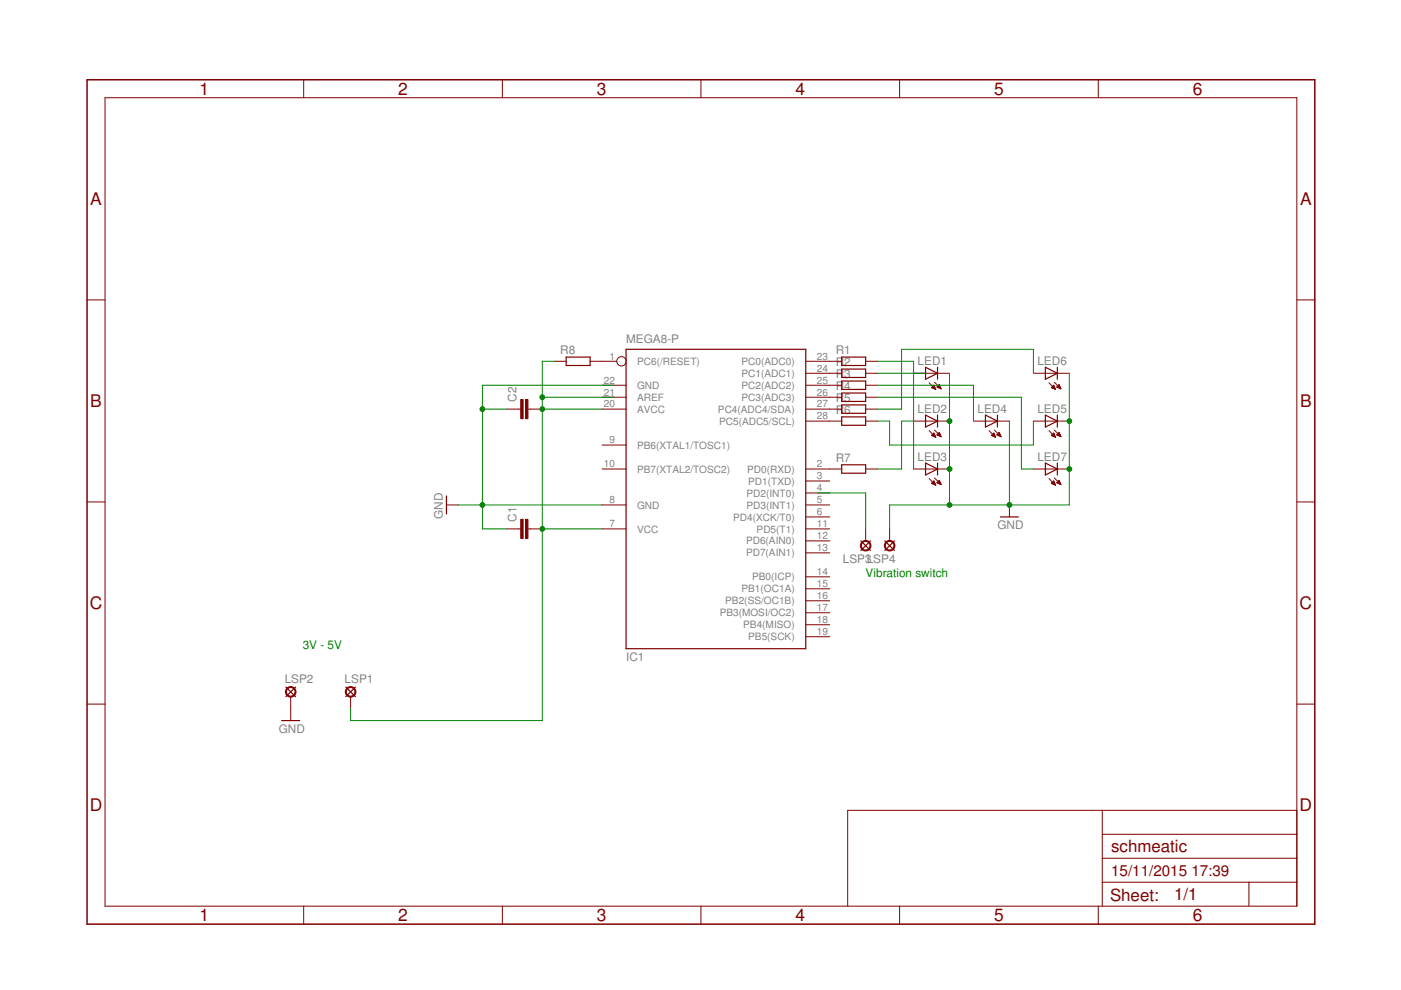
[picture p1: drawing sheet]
<svg xmlns="http://www.w3.org/2000/svg" width="297mm" height="210mm" viewBox="0 0 297 210" stroke-linecap="round" stroke-linejoin="round" font-family="sans-serif">
<g fill="none" stroke="#800000" stroke-width=".25">
<path d="M120 75.7h5.1v1.8h-5.1zM132.7 74.1h38.1v63.4h-38.1zM178.5 75.7h5v1.8h-5zM178.5 78.3h5v1.7h-5zM196.2 77.9l2.6 1.2-2.6 1.3zM198.8 77.9v2.5M221.6 77.9l2.6 1.2-2.6 1.3zM224.2 77.9v2.5M178.5 80.8h5v1.8h-5zM178.5 83.3h5v1.8h-5zM178.5 85.9h5v1.7h-5zM178.5 88.4h5v1.8h-5z"/>
<path d="M178.5 98.6h5v1.7h-5zM196.2 88l2.6 1.3-2.6 1.3zM196.2 98.2l2.6 1.2-2.6 1.3zM198.8 88v2.6M198.8 98.2v2.5M208.9 88l2.6 1.3-2.6 1.3zM211.5 88v2.6M221.6 88l2.6 1.3-2.6 1.3zM221.6 98.2l2.6 1.2-2.6 1.3zM224.2 88v2.6M224.2 98.2v2.5M94.7 105.2v3.8"/>
<path d="M182.5 114.7l2.1 2M184.6 114.7l-2.1 2M187.6 114.7l2 2M189.6 114.7l-2 2M212.1 109.6h3.8M59.7 152.8h3.8M60.6 145.7l2.1 2M62.7 145.7l-2.1 2M73.3 145.7l2.1 2M75.4 145.7l-2.1 2"/>
</g>
<g fill="none" stroke="#800000" stroke-width=".21">
<path d="M64.4 16.9v3.8M106.5 16.9v3.8M148.6 16.9v3.8M190.7 16.9v3.8M232.9 16.9v3.8M22.3 20.7h252.7v171.4h-252.7zM18.5 63.6h3.8M117.5 76.6h2.5M125.1 76.6h5.7M170.8 79.1h7.7M170.8 76.6h7.7M183.5 79.1h2.6"/>
<path d="M183.5 76.6h2.6M193.7 79.1h7.6M219.1 79.1h7.6M275 63.6h3.8M107.4 86.7h3M111.9 86.7h3.1M127.7 99.4h5M127.7 94.4h5M127.7 81.7h5M127.7 84.2h5M127.7 86.7h5M170.8 99.4h7.7"/>
<path d="M170.8 81.7h7.7M170.8 84.2h7.7M170.8 86.7h7.7M170.8 89.3h7.7M183.5 99.4h2.6M183.5 81.7h2.6M183.5 84.2h2.6M183.5 86.7h2.6M183.5 89.3h2.6M193.7 99.4h7.6M193.7 89.3h7.6M197 81.2l1.4 1.4"/>
<path d="M197 91.3l1.4 1.4M197.5 82.2l.5-.5 .4 .9zM197.5 92.3l.9 .4M197.5 92.3l.5-.5 .4 .9M197.5 92.4h.7M197.6 82.2h.6M197.6 82.1h.6M197.6 92.2h.6M197.7 82h.4M197.7 92.1h.4M197.8 92.5h.5M197.8 82.3h.5"/>
<path d="M197.8 81.9h.3M197.9 92h.2M198 81.7h.1M198 91.9h.1M198.1 92.6h.2M198.1 81l1.4 1.4M198.1 82.4h.3M198.1 91.2l1.4 1.4M198.4 92.7h.1M198.6 82.1l.6-.5 .3 .8zM198.6 92.2l.9 .4M198.6 92.2l.6-.5 .3 .9"/>
<path d="M198.7 92.2h.7M198.7 82.1h.7M198.7 82h.6M198.8 92.1h.5M198.9 81.9h.4M198.9 92h.4M198.9 92.4h.5M199 81.7h.2M199 91.9h.2M199 82.2h.4M199.1 81.6h.1M199.1 91.7h.1"/>
<path d="M199.2 92.5h.3M199.3 82.3h.2M199.5 92.6h.1M206.4 89.3h7.6M209.7 91.3l1.4 1.4M210.2 92.4h.7M210.2 92.3l.9 .4M210.2 92.3l.5-.5 .4 .9M210.3 92.2h.6M210.4 92.1h.4M210.5 92.5h.5M210.6 92h.2"/>
<path d="M210.7 91.9h.1M210.8 92.6h.2M210.8 91.2l1.4 1.4M211.1 92.7h.1M211.3 92.2l.6-.5 .3 .9zM211.4 92.2h.7M211.5 92.1h.5M211.6 92h.4M211.6 92.4h.5M211.7 91.9h.2M211.8 91.7h.1M211.9 92.5h.3"/>
<path d="M212.2 92.6h.1M219.1 99.4h7.6M219.1 89.3h7.6M222.4 91.3l1.4 1.4M222.4 81.2l1.4 1.4M222.9 92.4h.7M222.9 92.3l.9 .4M222.9 92.3l.5-.5 .4 .9M222.9 82.2l.5-.5 .4 .9zM223 82.2h.6M223 82.1h.6M223 92.2h.6"/>
<path d="M223.1 82h.4M223.1 92.1h.4M223.2 92.5h.5M223.2 81.9h.3M223.2 82.3h.5M223.3 92h.2M223.4 81.7h.1M223.4 91.9h.1M223.5 92.6h.2M223.5 82.4h.2M223.5 91.2l1.4 1.4M223.5 81l1.4 1.4"/>
<path d="M223.8 92.7h.1M224 92.2l.9 .4M224 92.2l.6-.5 .3 .9M224.1 92.2h.7M224.1 82.1h.7M224.1 82h.6M224.2 92.1h.5M224.2 81.9h.5M224.3 92h.4M224.3 92.4h.5M224.4 81.7h.2M224.4 91.9h.2"/>
<path d="M224.4 82.2h.4M224.5 81.6h.1M224.5 91.7h.1M224.6 81.6l-.6 .5 .9 .3M224.6 81.6l.3 .8M224.6 92.5h.3M224.7 82.3h.2M224.9 92.6h.1M18.5 106.4h3.8M94.7 107.1h2.5M107.4 112.1h3M111.9 112.1h3.1"/>
<path d="M127.7 107.1h5M127.7 112.1h5M170.8 107.1h5.1M170.8 112.1h5.1M170.8 117.2h5.1M170.8 114.7h5.1M170.8 109.6h5.1M170.8 104.5h5.1M170.8 102h5.1M183.5 112.1v2.6M188.6 112.1v2.6M197 101.5l1.4 1.4"/>
<path d="M197.5 102.5h.7M197.7 102.4h.5M197.7 102.6h.6M197.8 102.2h.3M197.9 102.1h.2M198 102h.1M198 102l-.5 .5 .9 .4M198 102l.4 .9M198 102.7h.3M198.1 101.3l1.4 1.4M198.3 102.8h.1M198.6 102.4l.9 .3"/>
<path d="M198.7 102.4h.7M198.8 102.2h.5M198.9 102.5h.5M198.9 102.1h.4M199 102h.2M199.1 101.9h.1M199.2 101.9l-.6 .5M199.2 101.9l.3 .8M199.2 102.6h.3M199.5 102.7h.1M214 107.1v2.5M222.4 101.5l1.4 1.4"/>
<path d="M222.9 102.5h.7M223 102.4h.6M223.1 102.6h.6M223.2 102.2h.3M223.3 102.1h.2M223.4 102h.1M223.4 102.7h.3M223.4 102l-.5 .5 .9 .4M223.4 102l.4 .9M223.5 101.3l1.4 1.4M223.7 102.8h.1M224 102.4h.8"/>
<path d="M224 102.4l.9 .3M224.2 102.2h.5M224.3 102.5h.5M224.3 102.1h.4M224.4 102h.2M224.5 101.9h.1M224.6 101.9l-.6 .5M224.6 101.9l.3 .8M224.6 102.6h.3M224.9 102.7h.1M275 106.4h3.8M170.8 135h5.1"/>
<path d="M170.8 132.5h5.1M170.8 129.9h5.1M170.8 127.4h5.1M170.8 124.8h5.1M170.8 122.3h5.1M18.5 149.3h3.8M61.6 147.7v5.1M74.3 147.7v2.5M275 149.3h3.8M233.7 171.8v20.3M233.7 176.9h41.3M275 171.8h-95.3v20.3"/>
<path d="M64.4 192.1v3.8M106.5 192.1v3.8M148.6 192.1v3.8M190.7 192.1v3.8M232.9 192.1v3.8M233.7 187h41.3M233.7 182h41.3M264.8 187v5.1"/>
<circle cx="131.8" cy="76.6" r=".99"/>
</g>
<g fill="none" stroke="#800000" stroke-width=".42">
<circle cx="183.5" cy="115.7" r="1.02"/>
<circle cx="188.6" cy="115.7" r="1.02"/>
<circle cx="61.6" cy="146.7" r="1.02"/>
<circle cx="74.3" cy="146.7" r="1.02"/>
</g>
<path d="M18.5 16.9h260.3v179h-260.3z" fill="none" stroke="#800000" stroke-width=".32"/>
<g fill="#800000" stroke="#800000" stroke-width=".21">
<path d="M110.4 110.1h.5v4.1h-.5z"/>
<path d="M111.4 110.1h.5v4.1h-.5z"/>
<path d="M110.4 84.7h.5v4.1h-.5z"/>
<path d="M111.4 84.7h.5v4.1h-.5z"/>
</g>
<g fill="none" stroke="#008000" stroke-width=".21">
<path d="M117.5 76.6h-2.5v76.2h-40.7v-2.6M186.1 76.6h7.6v22.8M186.1 79.1h10.1M201.3 79.1v28M219.1 79.1v-5h-27.9v12.6h-5.1M226.7 79.1v28h-38.1v5M102.3 86.7h5.1M115 86.7h12.7M115 84.2h15.2M130.2 81.7h-27.9v30.4h5.1M186.1 89.3h2.5v5.1h30.5v-5.1M186.1 81.7h20.3v7.6"/>
<path d="M186.1 84.2h30.5v15.2h2.5M193.7 89.3h-2.5v10.1h-5.1M214 89.3v17.8M97.2 107.1h30.5M115 112.1h12.7M173.4 104.5h10.1v7.6"/>
</g>
<g fill="#008000" stroke="#008000" stroke-width=".21">
<circle cx="201.3" cy="89.3" r=".51"/>
<circle cx="201.3" cy="99.4" r=".51"/>
<circle cx="226.7" cy="89.3" r=".51"/>
<circle cx="226.7" cy="99.4" r=".51"/>
<circle cx="214" cy="107.1" r=".51"/>
<circle cx="201.3" cy="107.1" r=".51"/>
<circle cx="102.3" cy="107.1" r=".51"/>
<circle cx="102.3" cy="86.7" r=".51"/>
<circle cx="115" cy="112.1" r=".51"/>
<circle cx="115" cy="86.7" r=".51"/>
<circle cx="115" cy="84.2" r=".51"/>
</g>
<g font-size="3.7" fill="#800000">
<text x="42.3" y="20.1">1</text>
<text x="84.4" y="20.1">2</text>
<text x="126.5" y="20.1">3</text>
<text x="168.7" y="20.1">4</text>
<text x="210.8" y="20.1">5</text>
<text x="252.9" y="20.1">6</text>
<text x="19.1" y="43.4">A</text>
<text x="275.6" y="43.4">A</text>
<text x="19.1" y="86.3">B</text>
<text x="275.6" y="86.3">B</text>
<text x="19" y="129.1">C</text>
<text x="275.5" y="129.1">C</text>
<text x="19" y="172">D</text>
<text x="275.5" y="172">D</text>
<text x="42.3" y="195.3">1</text>
<text x="84.4" y="195.3">2</text>
<text x="126.5" y="195.3">3</text>
<text x="168.7" y="195.3">4</text>
<text x="210.8" y="195.3">5</text>
<text x="252.9" y="195.3">6</text>
</g>
<g font-size="3.6" fill="#800000">
<text x="235.6" y="180.7">schmeatic</text>
<text x="235.3" y="191">Sheet:</text>
<text x="248.9" y="190.9">1/1</text>
</g>
<g font-size="3.2" fill="#800000">
<text x="235.6" y="185.8">15/11/2015</text>
<text x="252.6" y="185.8">17:39</text>
</g>
<g font-size="2.5" fill="#808080">
<text x="118.8" y="75.1">R8</text>
<text x="132.7" y="72.8">MEGA8-P</text>
<text x="177.2" y="75.1">R1</text>
<text x="177.2" y="77.6">R2</text>
<text x="194.6" y="77.4">LED1</text>
<text x="220" y="77.4">LED6</text>
<text x="177.2" y="80.2">R3</text>
<text x="177.2" y="82.7">R4</text>
<text x="109.5" y="85.2" transform="rotate(-90 109.5 85.2)">C2</text>
<text x="177.2" y="85.3">R5</text>
<text x="177.2" y="87.8">R6</text>
<text x="194.6" y="87.5">LED2</text>
<text x="207.3" y="87.5">LED4</text>
<text x="220" y="87.5">LED5</text>
<text x="177.2" y="97.9">R7</text>
<text x="194.6" y="97.7">LED3</text>
<text x="220" y="97.7">LED7</text>
<text x="93.9" y="110.1" transform="rotate(-90 93.9 110.1)">GND</text>
<text x="109.5" y="110.6" transform="rotate(-90 109.5 110.6)">C1</text>
<text x="211.5" y="112.1">GND</text>
<text x="178.7" y="119.4">LSP3LSP4</text>
<text x="132.7" y="140.1">IC1</text>
<text x="60.4" y="144.8">LSP2</text>
<text x="73.1" y="144.8">LSP1</text>
<text x="59.1" y="155.3">GND</text>
</g>
<g font-size="2.5" fill="#008000">
<text x="183.5" y="122.3">Vibration switch</text>
<text x="64.2" y="137.5">3V - 5V</text>
</g>
<g font-size="2.1" fill="#808080">
<text x="129.2" y="76.2">1</text>
<text x="135.1" y="77.4">PC6(/RESET)</text>
<text x="157.2" y="77.4">PC0(ADC0)</text>
<text x="173.2" y="76.2">23</text>
<text x="128" y="81.3">22</text>
<text x="128" y="83.9">21</text>
<text x="135.1" y="82.4">GND</text>
<text x="157.2" y="82.4">PC2(ADC2)</text>
<text x="157.2" y="79.9">PC1(ADC1)</text>
<text x="173.2" y="83.9">26</text>
<text x="173.2" y="81.3">25</text>
<text x="173.2" y="78.8">24</text>
<text x="128" y="86.4">20</text>
<text x="135.1" y="85">AREF</text>
<text x="135.1" y="87.5">AVCC</text>
<text x="152.2" y="87.5">PC4(ADC4/SDA)</text>
<text x="157.2" y="85">PC3(ADC3)</text>
<text x="173.2" y="88.9">28</text>
<text x="173.2" y="86.4">27</text>
<text x="129.2" y="94">9</text>
<text x="135.1" y="95.1">PB6(XTAL1/TOSC1)</text>
<text x="152.5" y="90.1">PC5(ADC5/SCL)</text>
<text x="128" y="99.1">10</text>
<text x="135.1" y="100.2">PB7(XTAL2/TOSC2)</text>
<text x="158.4" y="100.2">PD0(RXD)</text>
<text x="173.2" y="101.6">3</text>
<text x="173.2" y="99.1">2</text>
<text x="129.2" y="106.7">8</text>
<text x="135.1" y="107.8">GND</text>
<text x="158.3" y="107.8">PD3(INT1)</text>
<text x="158.3" y="105.3">PD2(INT0)</text>
<text x="158.6" y="102.7">PD1(TXD)</text>
<text x="173.2" y="106.7">5</text>
<text x="173.2" y="104.2">4</text>
<text x="129.2" y="111.8">7</text>
<text x="135.1" y="112.9">VCC</text>
<text x="155.4" y="110.4">PD4(XCK/T0)</text>
<text x="160.4" y="112.9">PD5(T1)</text>
<text x="173.2" y="111.8">11</text>
<text x="173.2" y="109.2">6</text>
<text x="158.2" y="118">PD7(AIN1)</text>
<text x="158.2" y="115.4">PD6(AIN0)</text>
<text x="173.2" y="116.9">13</text>
<text x="173.2" y="114.3">12</text>
<text x="157.2" y="125.6">PB1(OC1A)</text>
<text x="159.5" y="123.1">PB0(ICP)</text>
<text x="173.2" y="124.5">15</text>
<text x="173.2" y="121.9">14</text>
<text x="152.6" y="130.7">PB3(MOSI/OC2)</text>
<text x="153.8" y="128.1">PB2(SS/OC1B)</text>
<text x="173.2" y="129.6">17</text>
<text x="173.2" y="127">16</text>
<text x="157.6" y="133.2">PB4(MISO)</text>
<text x="158.6" y="135.8">PB5(SCK)</text>
<text x="173.2" y="134.6">19</text>
<text x="173.2" y="132.1">18</text>
</g>
</svg>
